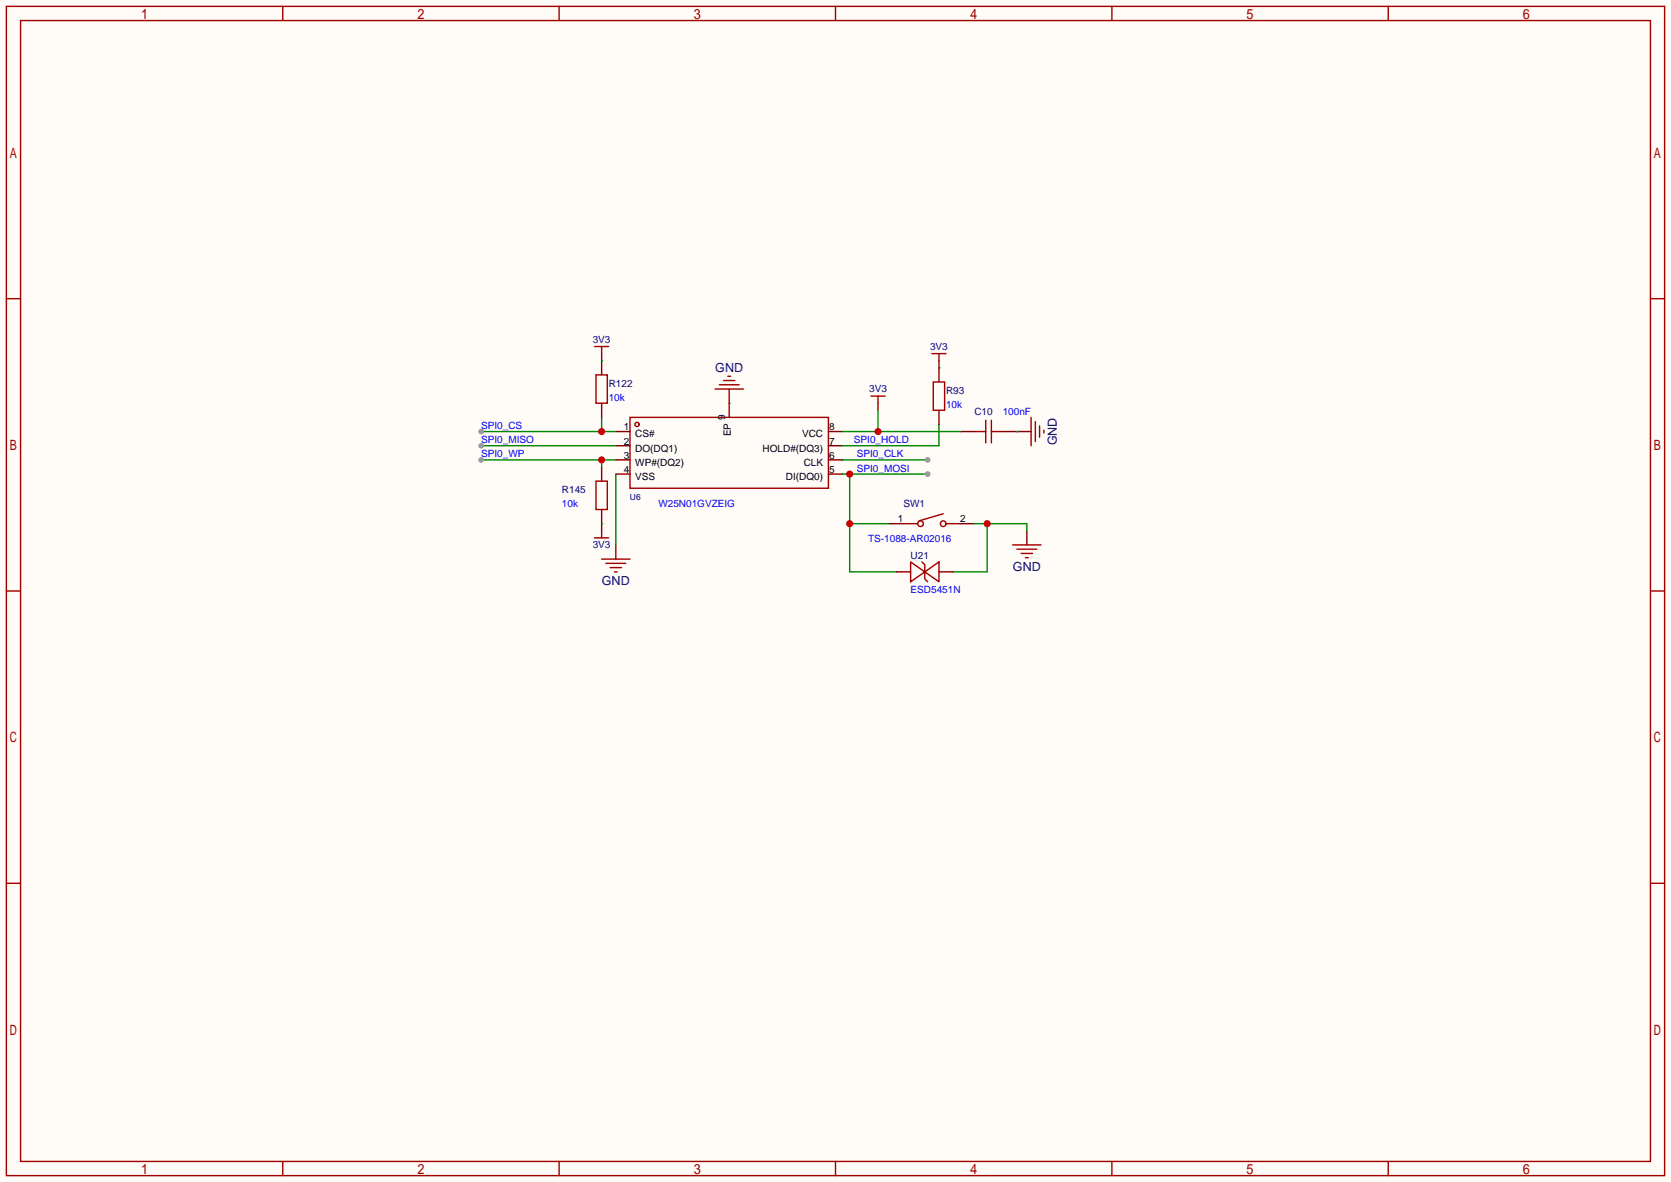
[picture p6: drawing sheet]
<svg xmlns="http://www.w3.org/2000/svg" width="299mm" height="212mm" viewBox="0 0 299 212" stroke-linecap="round" stroke-linejoin="round" font-family="sans-serif">
<path d="M0 0h299.5v211.8h-299.5z" fill="#fffcf7"/>
<g fill="none" stroke="#a10000" stroke-width=".25">
<path d="M1.1 1.1h297.2v209.6h-297.2zM3.7 3.7h292.1v204.5h-292.1zM50.7 1.1v2.6M100.2 1.1v2.6M149.7 1.1v2.6M199.3 1.1v2.6M248.8 1.1v2.6M1.1 53.5h2.6M295.8 53.5h2.5M112.9 74.8h35.6v12.7h-35.6zM1.1 105.9h2.6M295.8 105.9h2.5"/>
<path d="M1.1 158.3h2.6M295.8 158.3h2.5M50.7 208.2v2.5M100.2 208.2v2.5M149.7 208.2v2.5M199.3 208.2v2.5M248.8 208.2v2.5"/>
<circle cx="114.2" cy="76.1" r=".38"/>
</g>
<path d="M110.4 77.3h2.5M110.4 79.9h2.5M130.7 72.3v2.5M148.5 77.3h2.5M148.5 79.9h2.5M110.4 82.4h2.5M110.4 85h2.5M148.5 82.4h2.5M148.5 85h2.5" fill="none" stroke="#870000" stroke-width=".25"/>
<path d="M86.2 77.3h24.2M107.8 74.8v2.5" fill="none" stroke="#008700" stroke-width=".25"/>
<circle cx="107.8" cy="77.3" r=".63" fill="#c00"/>
<circle cx="86.2" cy="77.3" r=".51" fill="#999"/>
<path d="M86.2 79.9h24.2" fill="none" stroke="#008700" stroke-width=".25"/>
<circle cx="86.2" cy="79.9" r=".51" fill="#999"/>
<path d="M157.4 72.3v1.2M110.4 97.7v2.5" fill="none" stroke="#870000" stroke-width=".25"/>
<path d="M156.1 71h2.5M157.4 71v1.3M107.8 100.2h5.1M108.6 101h3.5M109.3 101.7h2.1M110.1 102.5h.5" fill="none" stroke="#a10000" stroke-width=".25"/>
<path d="M110.4 85v12.7M151 85h15.2M152.3 85v17.5h8.4M152.3 93.9h7.1" fill="none" stroke="#008700" stroke-width=".25"/>
<g fill="#c00">
<circle cx="152.3" cy="85" r=".63"/>
<circle cx="152.3" cy="93.9" r=".63"/>
</g>
<circle cx="166.2" cy="85" r=".51" fill="#999"/>
<path d="M86.2 82.4h24.2M107.8 82.4v1.3" fill="none" stroke="#008700" stroke-width=".25"/>
<circle cx="107.8" cy="82.4" r=".63" fill="#c00"/>
<circle cx="86.2" cy="82.4" r=".51" fill="#999"/>
<path d="M130.7 69.7v2.6M172.1 77.3h2.5M179.7 77.3h5.1M159.4 93.9h2.5M172.1 93.9h2.5M184 95.1v2.6" fill="none" stroke="#870000" stroke-width=".25"/>
<g fill="none" stroke="#a10000" stroke-width=".25">
<path d="M128.1 69.7h5.1M128.9 69h3.6M129.7 68.2h2M130.4 67.4h.5M174.6 77.3h2.1M176.7 75.3v4.1M177.7 77.3h2M177.7 75.3v4.1M184.8 74.8v5.1M185.5 75.6v3.5M186.3 76.3v2.1M187.1 77.1v.5"/>
<path d="M161.9 93.9h2.6M169 92.1l-4.3 1.2M169.5 93.9h2.6M181.5 97.7h5.1M182.2 98.4h3.6M183 99.2h2M183.8 99.9h.5"/>
<circle cx="165" cy="93.9" r=".51"/>
<circle cx="169" cy="93.9" r=".51"/>
</g>
<path d="M130.7 72.3h.1M182.2 77.3h.1M174.6 93.9h9.4v1.2M176.9 93.9v8.6h-6.1" fill="none" stroke="#008700" stroke-width=".25"/>
<circle cx="176.9" cy="93.9" r=".63" fill="#c00"/>
<path d="M151 82.4h15.2" fill="none" stroke="#008700" stroke-width=".25"/>
<circle cx="166.2" cy="82.4" r=".51" fill="#999"/>
<path d="M151 77.3h21.1M157.4 73.5v3.8M168.3 76.1v3.8h-17.3" fill="none" stroke="#008700" stroke-width=".25"/>
<circle cx="157.4" cy="77.3" r=".63" fill="#c00"/>
<path d="M107.8 63.4v3.8M107.8 72.3v2.5M168.3 64.6v3.9M168.3 73.5v2.6M107.8 83.7v2.5M107.8 91.3v3.8M160.7 102.5h2.5M168.3 102.5h2.5" fill="none" stroke="#870000" stroke-width=".25"/>
<path d="M106.6 62.1h2.5M106.8 67.2h2v5.1h-2zM107.8 62.1v1.3M167 63.4h2.5M167.3 68.5h2v5h-2zM168.3 63.4v1.2M106.6 96.4h2.5M106.8 86.2h2v5.1h-2zM107.8 95.1v1.3M163.2 100.7l2.5 1.8-2.5 1.8zM165.2 100.7l.5 .5v2.6l.5 .5M165.7 102.5l2.6-1.8v3.6z" fill="none" stroke="#a10000" stroke-width=".25"/>
<path d="M107.8 64.6h.1M168.3 65.9h.1M107.8 93.9h.1" fill="none" stroke="#008700" stroke-width=".25"/>
<g font-size="2.2" fill="#000080">
<text x="128.2" y="66.7">GND</text>
<text x="189.4" y="79.8" transform="rotate(-90 189.4 79.8)">GND</text>
<text x="107.9" y="104.8">GND</text>
<text x="181.5" y="102.3">GND</text>
</g>
<g font-size="1.8" fill="#000080">
<text x="106.2" y="61.4">3V3</text>
<text x="166.7" y="62.7">3V3</text>
<text x="109.1" y="69.3">R122</text>
<text x="155.8" y="70.3">3V3</text>
<text x="169.5" y="70.5">R93</text>
<text x="174.6" y="74.4">C10</text>
<text x="100.7" y="88.3">R145</text>
<text x="161.9" y="90.9">SW1</text>
<text x="106.2" y="98.2">3V3</text>
<text x="163.2" y="100.3">U21</text>
</g>
<g font-size="1.8" fill="#00f">
<text x="109.1" y="71.8">10k</text>
<text x="86.2" y="76.9">SPI0_CS</text>
<text x="169.5" y="73.1">10k</text>
<text x="179.7" y="74.4">100nF</text>
<text x="86.2" y="79.4">SPI0_MISO</text>
<text x="86.2" y="82">SPI0_WP</text>
<text x="153" y="79.4">SPI0_HOLD</text>
<text x="153.5" y="82">SPI0_CLK</text>
<text x="153.5" y="84.5">SPI0_MOSI</text>
<text x="100.7" y="90.9">10k</text>
<text x="118" y="90.9">W25N01GVZEIG</text>
<text x="155.6" y="97.2">TS-1088-AR02016</text>
<text x="163.2" y="106.4">ESD5451N</text>
</g>
<g font-size="1.8">
<text x="111.8" y="77.1">1</text>
<text x="130" y="75.3" transform="rotate(-90 130 75.3)">9</text>
<text x="148.6" y="77.1">8</text>
<text x="111.8" y="79.7">2</text>
<text x="111.8" y="82.2">3</text>
<text x="113.8" y="78.4">CS#</text>
<text x="113.8" y="80.9">DO(DQ1)</text>
<text x="113.8" y="83.5">WP#(DQ2)</text>
<text x="131" y="78.2" transform="rotate(-90 131 78.2)">EP</text>
<text x="136.7" y="80.9">HOLD#(DQ3)</text>
<text x="143.7" y="78.4">VCC</text>
<text x="144" y="83.5">CLK</text>
<text x="148.6" y="82.2">6</text>
<text x="148.6" y="79.7">7</text>
<text x="111.8" y="84.7">4</text>
<text x="113.8" y="86">VSS</text>
<text x="140.9" y="86">DI(DQ0)</text>
<text x="148.6" y="84.7">5</text>
<text x="160.9" y="93.6">1</text>
<text x="172.1" y="93.6">2</text>
</g>
<text font-size="1.5" fill="#000080" x="112.9" y="89.6">U6</text>
</svg>
